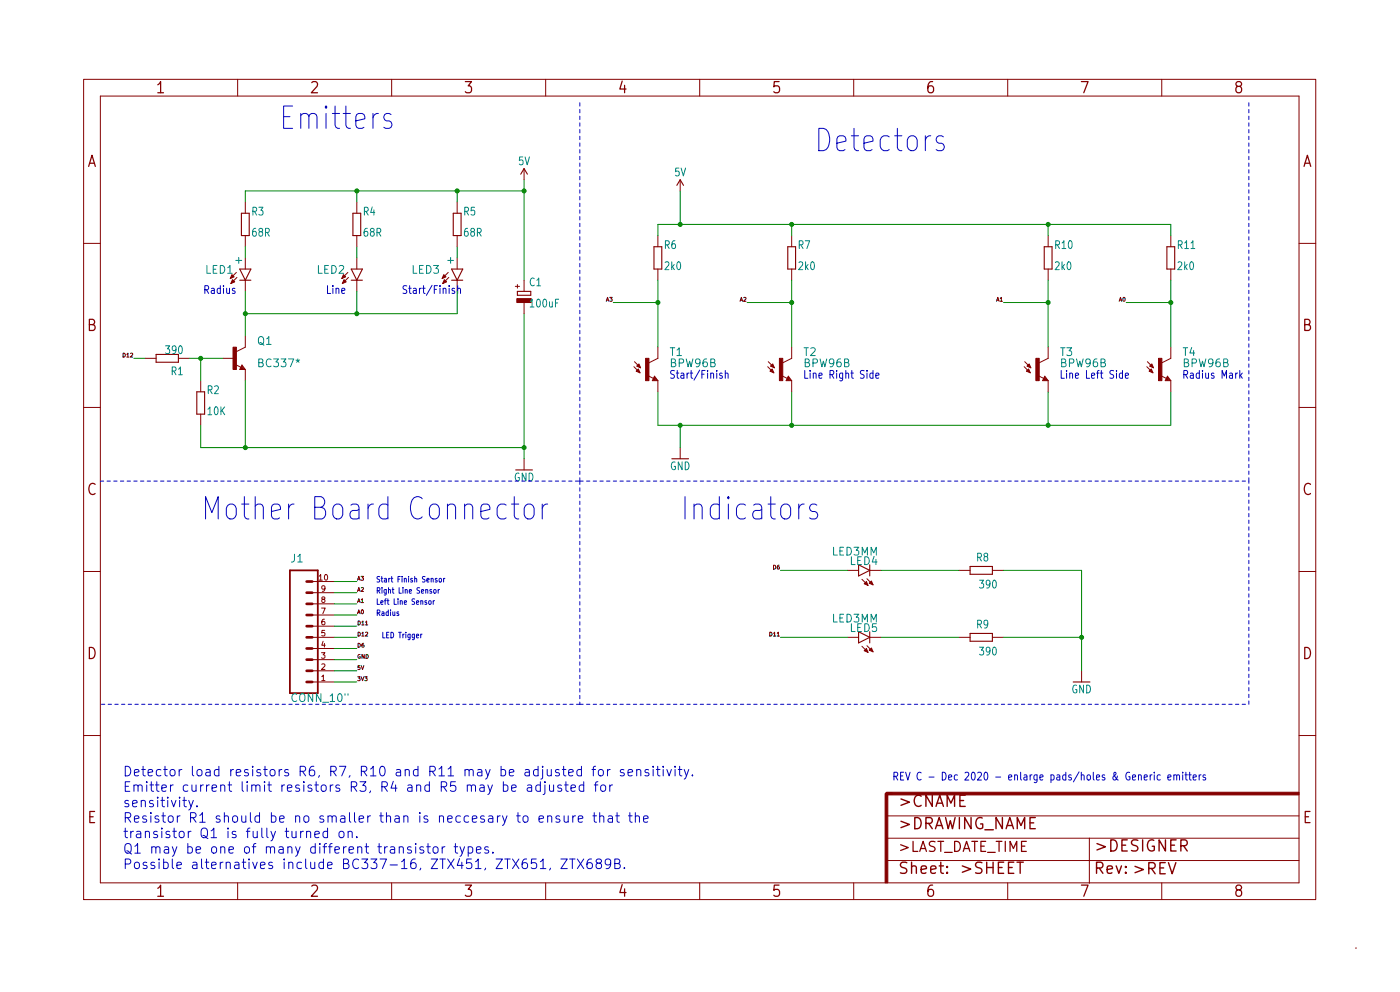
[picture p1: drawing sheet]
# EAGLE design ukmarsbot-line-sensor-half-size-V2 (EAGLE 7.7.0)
CNAME: UKMARSBOT; CREVISION: v1.2; DESIGNER: Ian Butterworth

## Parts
C1  100uF  CPOL-EUE2.5-7  [E2,5-7]
J1  CONN_10"  [1X10]
LED1  +  LED5MM  [LED_5MM]
LED2  Emitter  LED5MM  [LED_5MM]
LED3  +  LED5MM  [LED_5MM]
LED4  LED3MM  [LED_3MM]
LED5  LED3MM  [LED_3MM]
Q1  BC337*  TRANS_NPN  [TO92-EBC]
R1  390  R-EU_0207/7  [0207/7]
R2  10K  R-EU_0207/7  [0207/7]
R3  68R  R-EU_0207/7  [0207/7]
R4  68R  R-EU_0207/7  [0207/7]
R5  68R  R-EU_0207/7  [0207/7]
R6  2k0  R-EU_0207/7  [0207/7]
R7  2k0  R-EU_0207/7  [0207/7]
R8  390  R-EU_0207/7  [0207/7]
R9  390  R-EU_0207/7  [0207/7]
R10  2k0  R-EU_0207/7  [0207/7]
R11  2k0  R-EU_0207/7  [0207/7]
T1  BPW96B  PHOTOTRANSISTOR5MM  [PHOTOTRANSISTOR_5MM]
T2  BPW96B  PHOTOTRANSISTOR5MM  [PHOTOTRANSISTOR_5MM]
T3  BPW96B  PHOTOTRANSISTOR5MM  [PHOTOTRANSISTOR_5MM]
T4  BPW96B  PHOTOTRANSISTOR5MM  [PHOTOTRANSISTOR_5MM]

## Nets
3V3: J1.1
5V [power]: C1.+ J1.2 R3.2 R4.2 R5.2 R6.1 R7.1 R10.1 R11.1
A0: J1.7 R11.2 T4.C
A1: J1.8 R10.2 T3.C
A2: J1.9 R7.2 T2.C
A3: J1.10 R6.2 T1.C
D6: J1.4 LED4.A
D11: J1.6 LED5.A
D12: J1.5 R1.2
GND [power]: C1.- J1.3 Q1.E R2.1 R8.1 R9.1 T1.E T2.E T3.E T4.E
N$1: Q1.B R1.1 R2.2
N$2 [emitters]: LED1.K(C) LED2.K(C) LED3.K(C) Q1.C
N$3: LED5.K(C) R9.2
N$4: LED4.K(C) R8.2
N$5 [emitters]: LED1.A R3.1
N$6 [emitters]: LED2.A R4.1
N$7 [emitters]: LED3.A R5.1

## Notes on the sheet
- Emitters
- Detectors
- Radius | Line | Start/Finish
- Start/Finish | Line Right Side | Line Left Side | Radius Mark
- Mother Board Connector | Indicators
- Start Finish Sensor
- Right Line Sensor
- Left Line Sensor
- Radius
- LED Trigger
- REV C - Dec 2020 - enlarge pads/holes & Generic emitters
- Detector load resistors R6, R7, R10 and R11 may be adjusted for sensitivity.
  
  Emitter current limit resistors R3, R4 and R5 may be adjusted for 
  sensitivity.
  
  Resistor R1 should be no smaller than is neccesary to ensure that the 
  transistor Q1 is fully turned on.
  
  Q1 may be one of many different transistor types. 
  Possible alternatives include BC337-16, ZTX451, ZTX651, ZTX689B.
